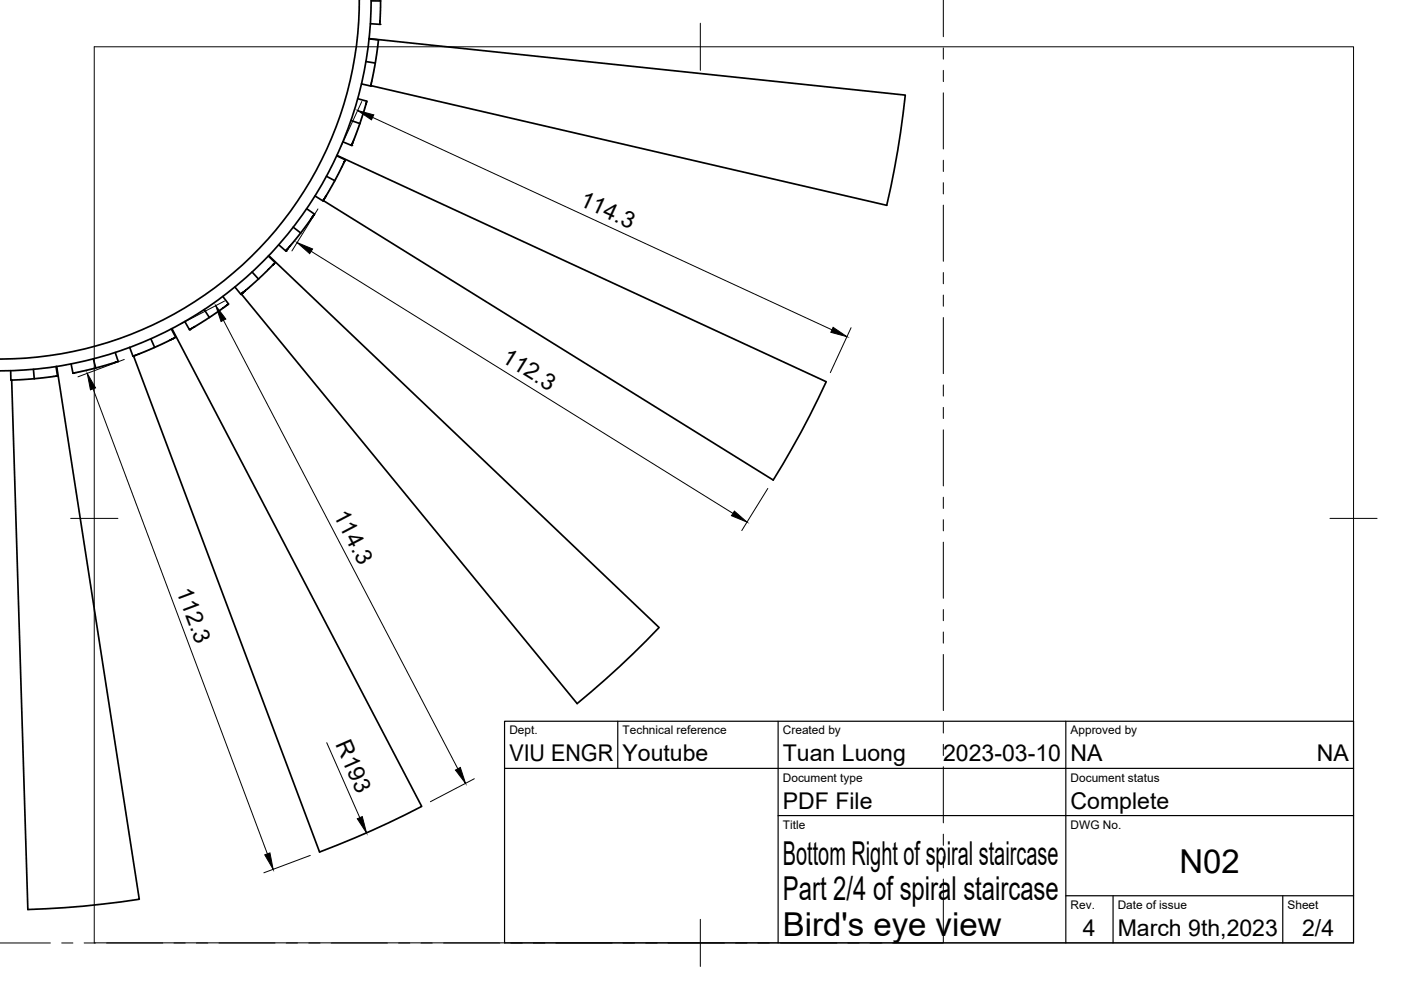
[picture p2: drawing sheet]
<svg xmlns="http://www.w3.org/2000/svg" width="297mm" height="210mm" viewBox="0 0 297 210" stroke-linecap="round" stroke-linejoin="round" font-family="sans-serif">
<!-- layer: Visible -->
<g fill="none" stroke="#000" stroke-width=".36">
<path d="M76.2 0a76.2 76.2 0 0 1-76.2 76.1M78.7 0a78.7 78.7 0 0 1-78.7 78.6M80.7 -.1v.3h-2M77.6 13.1l2 .3M78.3 8.2l1.9 .3-.6 4.9M78.3 8.2l113.6 12a192.3 192.3 0 0 1-3.9 23.3l-109.4-25.3M79.6 13.4l-1 4.8-2-.4M80.7 .2l-.2 5-2-.2M69.2 37.4l1.8 .9M71 38.3l-2.5 4.3-1.7-1.1M71.4 33l1.8 .9-2.2 4.4M71.4 32.9l103.8 48a187.6 187.6 0 0 1-11.3 20.9l-95.4-59.3"/>
<path d="M74.4 25.5l1.9 .7M75.8 20.9l2 .6-1.5 4.7M76.3 26.2l-1.8 4.6-1.8-.7M53.4 57.7l1.4 1.5M54.8 59.2l-3.7 3.2-1.3-1.6M56.9 54.3l1.4 1.4-3.5 3.5M57 54.2l82.7 78.8a191.5 191.5 0 0 1-17.3 16.2l-71.2-86.9M62.2 48.2l1.6 1.2M63.8 49.4l-3.2 3.8-1.5-1.3M65 44.3l1.7 1.1-2.9 4M2.3 78.6v2l5-.3M7.1 78.3l.2 2"/>
<path d="M11.9 77.7l.3 2-4.9 .6M12 77.7l17.5 113-3.9 .5a189.9 189.9 0 0 1-19.7 1.6l-3.4-112.2M15.1 77.2l.4 1.9 4.8-1.1M19.8 76.1l.5 1.9M24.4 74.7l.7 1.9-4.8 1.4M27.5 73.7l.7 1.8 4.6-1.8M32 71.8l.8 1.9M36.3 69.7l1 1.8-4.5 2.2M36.4 69.7l53 101.3a197.8 197.8 0 0 1-21.6 9.7l-39.5-105.2M43.3 65.6l1.1 1.7M44.4 67.3l-4.2 2.6-1-1.7M47.2 62.9l1.3 1.6-4.1 2.8"/>
</g>
<g fill="#000">
<circle cx="78.6" cy="18.2" r=".18"/>
<circle cx="80.5" cy="5.2" r=".18"/>
<circle cx="74.5" cy="30.8" r=".18"/>
<circle cx="60.6" cy="53.2" r=".18"/>
<circle cx="68.5" cy="42.6" r=".18"/>
<circle cx="15.5" cy="79.1" r=".18"/>
<circle cx="28.2" cy="75.5" r=".18"/>
<circle cx="40.2" cy="69.9" r=".18"/>
<circle cx="51.1" cy="62.4" r=".18"/>
<circle cx="2.3" cy="80.6" r=".18"/>
</g>
<!-- layer: Reference -->
<g fill="none" stroke="#000" stroke-width=".21">
<path d="M200 0v7.8M200 10.2v2.3M200 14.9v2.4M200 19.7v11.9M200 34v2.4M200 38.7v2.4M200 43.5v11.9M200 57.8v2.4M200 62.6v2.3M200 67.3v11.9M200 81.6v2.4M200 86.4v2.3"/>
<path d="M200 91.1v11.9M200 105.4v2.4M200 110.2v2.4M200 114.9v11.9M200 129.2v2.4M200 134v2.4M200 138.8v11.9M200 153v2.4M200 157.8v2.4M200 162.6v11.9M200 176.9v2.3M0 199.9h10.7"/>
<path d="M13.1 199.9h2.4M17.8 199.9h2.4M22.6 199.9h11.9M36.9 199.9h2.4M41.7 199.9h2.3M46.4 199.9h11.9M60.7 199.9h2.4M65.5 199.9h2.3M70.2 199.9h11.9M84.5 199.9h2.4M89.3 199.9h2.4M94 199.9h11.9"/>
<path d="M108.3 199.9h2.4M113.1 199.9h2.4M117.9 199.9h11.9M132.1 199.9h2.4M136.9 199.9h2.4M141.7 199.9h11.9M156 199.9h2.3M160.7 199.9h2.4M165.5 199.9h11.9M179.8 199.9h2.4M184.5 199.9h2.4M200 186.4v13.5h-10.7"/>
<path d="M200 181.6v2.4"/>
</g>
<!-- layer: BORDER -->
<path d="M20 9.9h267v190h-267zM148.5 4.9v10M15 109.9h10M282 109.9h10M148.5 194.9v10" fill="none" stroke="#000" stroke-width=".21"/>
<!-- layer: TITLEBLOCK -->
<path d="M107 152.9h180v47h-180zM131 152.9v10M165 152.9v47M226 152.9v47M107 162.9h180M165 172.9h122M226 189.9h61M236 189.9v10M272 189.9v10" fill="none" stroke="#000" stroke-width=".25"/>
<!-- layer: FD_Dimensions -->
<g fill="none" stroke="#000" stroke-width=".21">
<path d="M76.7 21.5l-4.4 9.5M79 24.9l97.4 45M66 53.3l89.4 55.6M67.4 44.3l-5.5 8.9M26.4 76.2l-9.9 3.7M47.4 67.9l49.7 95.1M47.6 63.8l-9.3 4.9M180.4 69.5l-4.4 9.5M19.7 82.4l37 98.6M162.8 103.6l-5.5 8.9M69.3 157.5l7 15.9M100.6 165.1l-9.4 4.9"/>
<path d="M65.8 181.4l-9.9 3.7"/>
</g>
<path d="M75.8 23.4l3.4 1-.4 1zM63 51.4l3.3 1.4-.6 1zM45.7 64.8l2.2 2.8-1 .6zM176.6 69.4l3 2-3.5-.9zM18.5 79.2l1.8 3-1.1 .4zM155.7 108.4l2.7 2.3-3.3-1.4zM75.8 173.6l1-.5 .9 3.5zM96.6 163.3l1-.6 1.1 3.4zM56.1 181.2l1.1-.4 .7 3.5z" fill="#000" stroke="#000" stroke-width=".21"/>
<g font-size="7">
<text x="166" y="183.4">Bottom Right of spiral staircase</text>
<text x="250.1" y="185.2">N02</text>
<text x="166" y="190.9">Part 2/4 of spiral staircase</text>
<text x="166" y="198.4">Bird's eye view</text>
</g>
<g font-size="4.9">
<text x="122.6" y="43.4" transform="rotate(25 122.6 43.4)">114.3</text>
<text x="106.1" y="76.5" transform="rotate(32 106.1 76.5)">112.3</text>
<text x="70.6" y="109.2" transform="rotate(62 70.6 109.2)">114.3</text>
<text x="37.4" y="125.4" transform="rotate(69 37.4 125.4)">112.3</text>
<text x="71" y="157.8" transform="rotate(66 71 157.8)">R193</text>
<text x="108" y="161.4">VIU ENGR</text>
<text x="132" y="161.4">Youtube</text>
<text x="166" y="161.4">Tuan Luong</text>
<text x="200" y="161.4">2023-03-10</text>
<text x="227" y="161.4">NA</text>
<text x="279.2" y="161.4">NA</text>
<text x="166" y="171.4">PDF File</text>
<text x="227" y="171.4">Complete</text>
<text x="229.6" y="198.6">4</text>
<text x="237" y="198.4">March 9th,2023</text>
<text x="276.1" y="198.6">2/4</text>
</g>
<g font-size="2.5">
<text x="108" y="155.7">Dept.</text>
<text x="132" y="155.7">Technical reference</text>
<text x="166" y="155.7">Created by</text>
<text x="227" y="155.7">Approved by</text>
<text x="166" y="165.7">Document type</text>
<text x="227" y="165.7">Document status</text>
<text x="166" y="175.7">Title</text>
<text x="227" y="175.7">DWG No.</text>
<text x="227" y="192.7">Rev.</text>
<text x="237" y="192.7">Date of issue</text>
<text x="273" y="192.7">Sheet</text>
</g>
</svg>
